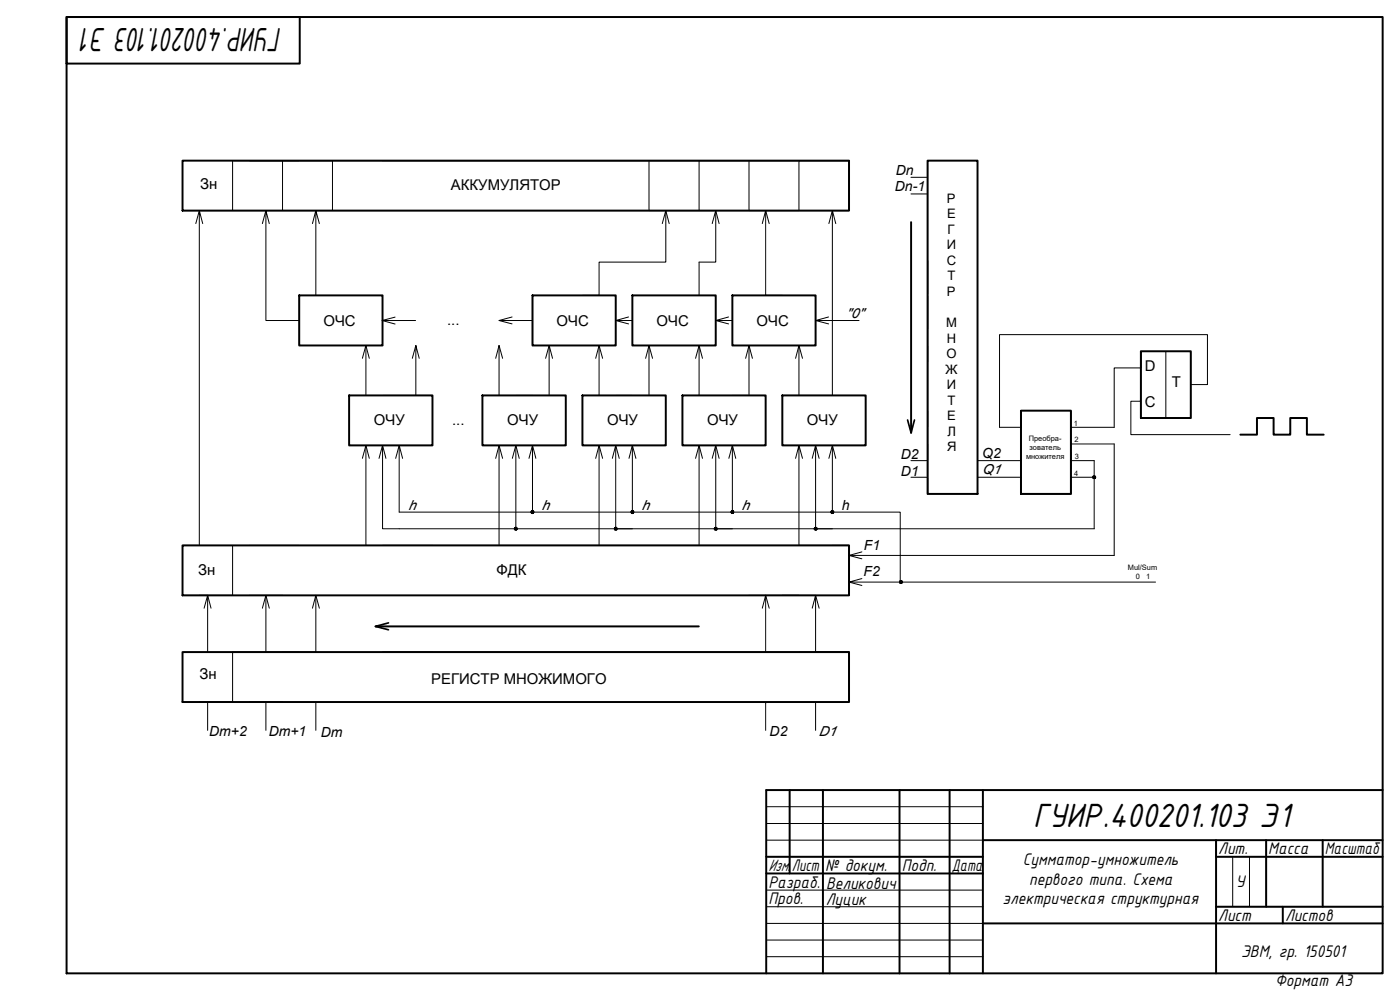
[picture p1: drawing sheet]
<svg xmlns="http://www.w3.org/2000/svg" width="420mm" height="297mm" viewBox="0 0 420 297" stroke-linecap="round" stroke-linejoin="round" font-family="sans-serif">
<!-- layer: 0 -->
<g fill="none" stroke="#000" stroke-width=".59">
<path d="M20 5.1h395v286.9h-395zM20 5.1h70v14h-70zM54.8 48.2h200v15h-200zM278.4 48.2h15v100h-15zM273.4 66.7v63.2M89.8 88.6h25v15.1h-25zM159.8 88.6h25v15.1h-25zM189.8 88.6h25v15.1h-25zM219.8 88.6h25v15.1h-25zM104.8 118.6h25v15h-25zM144.8 118.6h25v15h-25zM174.8 118.6h25v15h-25z"/>
<path d="M204.8 118.6h25v15h-25zM234.8 118.6h25v15h-25zM342.4 105.4h15v20h-15zM306.4 123.2h15v25h-15zM372.2 130.4h5v-5h5v5h5v-5h5v5h5.1M54.8 163.6h200v15h-200zM54.8 195.7h200v14.9h-200zM112.7 187.9h97M237 237.1v25M247 237.1v54.9M270 237.1v54.9M285 237.1v54.9"/>
<path d="M295 237.1v54.9M415 237.1h-185v54.9M230 257.1h65M295 252.1h120M365 257.1h50M365 252.1v39.9M380 252.1v20M397 252.1v20M230 262.1h65M295 277.1h120M365 272.1h50M385 272.1v5"/>
</g>
<g fill="none" stroke="#000" stroke-width=".3">
<path d="M84.8 48.2h15v15M89.8 48.2h-15h180h-15v15h-15v-15h-15v15h-15v-15M129.8 48.2h-15h140v15M273.4 53.2h5M278.4 48.2v10h-5M278.4 58.2v90M54.8 63.2h200M59.8 63.2l-1 3.9M60.8 67.1l-1-3.9v100.4h-5M69.8 63.2v-15h15v15M79.8 63.2l-1.1 3.9M80.8 67.1l-1-3.9v33h10"/>
<path d="M94.8 63.2l-1 3.9M95.8 67.1l-1-3.9v25.4M198.8 67.1l1-3.9 1 3.9M199.8 63.2v15.4h-20v10h-5M213.7 67.1l1.1-3.9 1 3.9M214.8 63.2v15.4h-5v10M228.8 67.1l1-3.9 1 3.9M229.8 63.2v25.4h5M248.8 67.1l1-3.9 1 3.9M254.8 63.2h-5v55.4h-15M114.7 96.2h10M114.8 96.2h.1"/>
<path d="M118.6 95.2l-3.9 1 3.9 1M149.8 96.2l3.9 1M153.7 95.1l-3.9 1.1h10M184.8 96.2l3.8 1M188.6 95.1l-3.8 1.1h5M214.8 96.2l3.9 1M218.7 95.1l-3.9 1.1h5M244.8 96.2l3.9 1M248.7 95.1l-3.9 1.1h13M278.4 83.2v-5v70M108.8 107.5l1-3.8 1 3.8M109.8 103.7v14.9"/>
<path d="M114.8 118.6h10M124.8 103.7l-1.1 3.8M125.8 107.5l-1-3.8v14.9h5M148.8 107.5l1-3.8 1 3.8M149.8 103.7v14.9M154.8 118.6h5M159.8 103.7h5v14.9M163.7 107.5l1.1-3.8 1 3.8M178.8 107.5l1-3.8 1 3.8M184.8 118.6h5M184.8 103.7h-5v14.9M193.8 107.5l1-3.8 1 3.8"/>
<path d="M194.8 103.7v14.9M208.7 107.5l1.1-3.8 1 3.8M209.8 103.7v14.9M223.8 107.5l1-3.8 1 3.8M224.8 103.7v14.9h-5M238.8 107.5l1-3.8 1 3.8M244.8 103.7h-5v14.9M349.9 105.4v20M357.4 115.4h5v-15h-62.4v27.8h6.4v-5v25M108.8 137.5l1-3.9 1 3.9M109.8 133.6v30M113.7 137.5l1.1-3.9 1 3.9"/>
<path d="M114.8 133.6v25.1h213.6v-20.5h-7v5M118.7 137.5l1.1-3.9 1 3.9M119.8 133.6v20.1h150.4v21M148.8 137.5l1-3.9 1 3.9M149.8 133.6v30M153.8 137.5l1-3.9 1 3.9M154.8 133.6v25.1M158.7 137.5l1.1-3.9 1 3.9M159.8 133.6v20.1M178.8 137.5l1-3.9 1 3.9M179.8 133.6v30M183.8 137.5l1-3.9 1 3.9"/>
<path d="M184.8 133.6v25.1h5M188.8 137.5l1-3.9 1 3.9M189.8 133.6v20.1M208.7 137.5l1.1-3.9 1 3.9M209.8 133.6v30M213.7 137.5l1.1-3.9 1 3.9M214.8 133.6v25.1h5M218.7 137.5l1.1-3.9 1 3.9M219.8 133.6v20.1M238.8 137.5l1-3.9v30h15M239.8 133.6l1 3.9M243.8 137.5l1-3.9 1 3.9"/>
<path d="M244.8 133.6v25.1h5M248.8 137.5l1-3.9 1 3.9M249.8 133.6v20.1M278.4 133.2v5h-5M306.4 138.2h-13v5M306.4 128.2v20h15M321.4 123.2v5h13v-17.8h8v-5v20h15M321.4 133.2v10M342.4 120.4h-3v10h29.8M273.4 143.2h5v5M306.4 143.2h-13v5M321.4 140.6v-12.4v5h13v33.5h-79.6"/>
<path d="M321.4 143.2v5M328.4 143.2h-7v5M54.8 178.6h7.5v17.1M69.8 163.6v15h-10M74.8 163.6h15M74.8 178.6h10M79.8 178.6v17.1M94.8 178.6v17.1h-10M129.8 163.6h-15h140v15M224.8 178.6h15M229.8 178.6v17.1M234.8 178.6h10v17.1h10h-15"/>
<path d="M254.8 166.7h.1M254.8 174.7h.1M254.8 174.7l3.9 1M258.7 173.6l-3.9 1.1h92M258.7 165.6l-3.9 1.1 3.9 1M61.3 182.5l1-3.9 1 3.9M78.7 182.5l1.1-3.9 1 3.9M89.8 195.7h-20v14.9h-10M93.8 182.5l1-3.9 1 3.9M129.8 195.7h-15h140v14.9M228.8 182.5l1-3.9 1 3.9M243.8 182.5l1-3.9 1 3.9"/>
<path d="M62.3 210.6v8.5M74.8 210.6h10M79.8 210.6v8.5M94.8 210.6v8.5M229.8 210.6v8.5M244.8 210.6v8.5M230 242h65M230 247.1h65M230 252.1h65M365 252.1v5M370 257.1v15M375 257.1v15"/>
<path d="M230 267.1h65M230 272.1h65M230 277.1h65M230 282.1h65M230 287h65"/>
</g>
<path d="M272.4 126l1 3.9 1-3.9M116.6 186.9l-3.9 1 3.9 1.1" fill="none" stroke="#000" stroke-width=".51"/>
<g fill="#000" stroke="#000" stroke-width=".3">
<path d="M154.4 158.7v.1l.4-.1zM154.4 158.8l.4-.1-.2 .3zM154.8 158.7l-.2 .3h.2z"/>
<path d="M154.6 158.3l.2 .4v-.5zM154.4 158.4l.2-.1 .2 .4zM154.4 158.4v.3h.4z"/>
<path d="M154.8 158.7v.3h.2zM154.8 158.7l.4 .1-.2 .2zM154.8 158.7l.4 .1v-.1z"/>
<path d="M154.8 158.7h.4v-.3zM155 158.3l.2 .1-.4 .3zM154.8 158.2v.5l.2-.4z"/>
<path d="M159.4 153.7v.1l.4-.1zM159.4 153.8l.4-.1-.2 .3zM159.8 153.7l-.2 .3h.2z"/>
<path d="M159.6 153.3l.2 .4v-.5zM159.6 153.3l.2 .4-.4-.3zM159.4 153.4v.3h.4z"/>
<path d="M159.8 153.7v.3h.2zM159.8 153.7l.3 .1-.1 .2zM159.8 153.7l.3 .1 .1-.1z"/>
<path d="M159.8 153.7h.4l-.1-.3zM160 153.3l.1 .1-.3 .3zM159.8 153.2v.5l.2-.4z"/>
<path d="M184.4 158.7v.1l.4-.1zM184.4 158.8l.4-.1-.2 .3zM184.8 158.7l-.2 .3h.2z"/>
<path d="M184.6 158.3l.2 .4v-.5zM184.6 158.3l.2 .4-.4-.3zM184.4 158.4v.3h.4z"/>
<path d="M184.8 158.7v.3h.2zM184.8 158.7l.3 .1-.1 .2zM184.8 158.7l.3 .1 .1-.1z"/>
<path d="M184.8 158.7h.4l-.1-.3zM185 158.3l.1 .1-.3 .3zM184.8 158.2v.5l.2-.4z"/>
<path d="M189.4 153.7v.1l.4-.1zM189.4 153.8l.4-.1-.2 .3zM189.8 153.7l-.2 .3h.2z"/>
<path d="M189.6 153.3l.2 .4v-.5zM189.6 153.3l.2 .4-.4-.3zM189.4 153.4v.3h.4z"/>
<path d="M189.8 153.7v.3h.2zM189.8 153.7l.3 .1-.1 .2zM189.8 153.7l.3 .1 .1-.1z"/>
<path d="M189.8 153.7h.4l-.1-.3zM190 153.3l.1 .1-.3 .3zM189.8 153.2v.5l.2-.4z"/>
<path d="M214.4 158.7l.1 .1 .3-.1zM214.5 158.8l.3-.1-.2 .3zM214.8 158.7l-.2 .3h.2z"/>
<path d="M214.6 158.3l.2 .4v-.5zM214.6 158.3l.2 .4-.3-.3zM214.5 158.4l-.1 .3h.4z"/>
<path d="M214.8 158.7v.3h.2zM214.8 158.7l.3 .1-.1 .2zM214.8 158.7l.3 .1 .1-.1z"/>
<path d="M214.8 158.7h.4l-.1-.3zM215 158.3l.1 .1-.3 .3zM214.8 158.2v.5l.2-.4z"/>
<path d="M219.4 153.7l.1 .1 .3-.1zM219.5 153.8l.3-.1-.2 .3zM219.8 153.7l-.2 .3h.2z"/>
<path d="M219.6 153.3l.2 .4v-.5zM219.6 153.3l.2 .4-.3-.3zM219.5 153.4l-.1 .3h.4z"/>
<path d="M219.8 153.7v.3h.2zM219.8 153.7l.3 .1-.1 .2zM219.8 153.7l.3 .1 .1-.1z"/>
<path d="M219.8 153.7h.4l-.1-.3zM220 153.3l.1 .1-.3 .3zM219.8 153.2v.5l.2-.4z"/>
<path d="M244.4 158.7v.1l.4-.1zM244.4 158.8l.4-.1-.2 .3zM244.8 158.7l-.2 .3h.2z"/>
<path d="M244.6 158.3l.2 .4v-.5zM244.4 158.4l.2-.1 .2 .4zM244.4 158.4v.3h.4z"/>
<path d="M244.8 158.7v.3h.2zM244.8 158.7l.4 .1-.2 .2zM244.8 158.7l.4 .1v-.1z"/>
<path d="M244.8 158.7h.4v-.3zM245 158.3l.2 .1-.4 .3zM244.8 158.2v.5l.2-.4z"/>
<path d="M249.4 153.7v.1l.4-.1zM249.4 153.8l.4-.1-.2 .3zM249.8 153.7l-.2 .3h.2z"/>
<path d="M249.6 153.3l.2 .4v-.5zM249.6 153.3l.2 .4-.4-.3zM249.4 153.4v.3h.4z"/>
<path d="M249.8 153.7v.3h.2zM249.8 153.7l.3 .1-.1 .2zM249.8 153.7l.3 .1 .1-.1z"/>
<path d="M249.8 153.7h.4l-.1-.3zM250 153.3l.1 .1-.3 .3zM249.8 153.2v.5l.2-.4z"/>
<path d="M328 143.2v.2l.4-.2zM328 143.4l.4-.2-.2 .3zM328.4 143.2l-.2 .3 .2 .1z"/>
<path d="M328.2 142.9l.2 .3v-.4zM328.2 142.9l.2 .3-.4-.2zM328 143v.2h.4z"/>
<path d="M328.4 143.2v.4l.2-.1zM328.4 143.2l.3 .2-.1 .1zM328.4 143.2l.3 .2 .1-.2z"/>
<path d="M328.4 143.2h.4l-.1-.2zM328.6 142.9l.1 .1-.3 .2zM328.4 142.8v.4l.2-.3z"/>
<path d="M270 174.7v.1l.4-.1zM270 174.8l.4-.1-.2 .3zM270.4 174.7l-.2 .3h.2z"/>
<path d="M270.2 174.3l.2 .4v-.5zM270.2 174.3l.2 .4-.4-.3zM270 174.4v.3h.4z"/>
<path d="M270.4 174.7v.3h.2zM270.4 174.7l.3 .1-.1 .2zM270.4 174.7l.3 .1 .1-.1z"/>
<path d="M270.4 174.7h.4l-.1-.3zM270.6 174.3l.1 .1-.3 .3zM270.4 174.2v.5l.2-.4z"/>
</g>
<g font-size="10.9">
<text x="84.6" y="8.3" transform="rotate(-180 84.6 8.3)">ГУИР.400201.103 Э1</text>
<text x="310.1" y="248.1">ГУИР.400201.103 Э1</text>
</g>
<g font-size="5.4">
<text x="365.6" y="256.4">Лит.</text>
<text x="380.6" y="256.4">Масса</text>
<text x="397.6" y="256.4">Масштаб</text>
<text x="230.6" y="261.4">Изм.</text>
<text x="237.7" y="261.4">Лист</text>
<text x="247.6" y="261.4">№ докум.</text>
<text x="270.6" y="261.4">Подп.</text>
<text x="285.6" y="261.4">Дата</text>
<text x="307" y="259.7">Сумматор-умножитель</text>
<text x="230.6" y="266.3">Разраб.</text>
<text x="247.9" y="266.6">Великович</text>
<text x="308.9" y="265.5">первого типа. Схема</text>
<text x="370.9" y="266.2">У</text>
<text x="230.6" y="271.3">Пров.</text>
<text x="247.8" y="271.5">Луцик</text>
<text x="300.9" y="271.3">электрическая структурная</text>
<text x="365.6" y="276.4">Лист</text>
<text x="385.7" y="276.4">Листов</text>
<text x="372.5" y="287.2">ЭВМ, гр. 150501</text>
<text x="382.7" y="295.9">Формат А3</text>
</g>
<g font-size="4.5">
<text x="60.1" y="56.8">Зн</text>
<text x="135.3" y="57">АККУМУЛЯТОР</text>
<text x="97.1" y="97.7">ОЧС</text>
<text x="134.2" y="97.4">...</text>
<text x="167" y="97.7">ОЧС</text>
<text x="197.1" y="97.7">ОЧС</text>
<text x="227.1" y="97.7">ОЧС</text>
<text x="343.5" y="111.4">D</text>
<text x="351.7" y="116.2">T</text>
<text x="343.6" y="122.1">C</text>
<text x="112.2" y="127.6">ОЧУ</text>
<text x="135.7" y="127.4">...</text>
<text x="152.2" y="127.6">ОЧУ</text>
<text x="182.2" y="127.6">ОЧУ</text>
<text x="212.2" y="127.6">ОЧУ</text>
<text x="242.2" y="127.6">ОЧУ</text>
<text x="59.4" y="172.5">Зн</text>
<text x="149" y="172.5">ФДК</text>
<text x="59.9" y="203.9">Зн</text>
<text x="129.4" y="205.1">РЕГИСТР МНОЖИМОГО</text>
</g>
<g font-size="4.2">
<text x="268.9" y="52.5">Dn</text>
<text x="268.6" y="57.4">Dn-1</text>
<text x="254" y="95.4">&quot;0&quot;</text>
<text x="270.3" y="137.6">D2</text>
<text x="294.8" y="137.5">Q2</text>
<text x="270.4" y="142.8">D1</text>
<text x="294.8" y="142.4">Q1</text>
<text x="122.6" y="153">h</text>
<text x="162.6" y="153">h</text>
<text x="192.7" y="153">h</text>
<text x="222.6" y="153">h</text>
<text x="252.6" y="153">h</text>
<text x="259.3" y="164.9">F1</text>
<text x="259.2" y="172.8">F2</text>
<text x="62.8" y="220.9">Dm+2</text>
<text x="80.6" y="220.9">Dm+1</text>
<text x="96.3" y="221.1">Dm</text>
<text x="231" y="221">D2</text>
<text x="245.7" y="220.9">D1</text>
</g>
<g font-size="3.9">
<text x="284.2" y="60.8">Р</text>
<text x="284.2" y="65.5">Е</text>
<text x="284.4" y="70.1">Г</text>
<text x="284.1" y="74.8">И</text>
<text x="284.1" y="79.4">С</text>
<text x="284.2" y="88.8">Р</text>
<text x="284.4" y="84.1">Т</text>
<text x="283.9" y="98.1">М</text>
<text x="284" y="107.5">О</text>
<text x="284.1" y="102.8">Н</text>
<text x="283.8" y="112.1">Ж</text>
<text x="284.1" y="116.8">И</text>
<text x="284.4" y="121.4">Т</text>
<text x="284.2" y="126.1">Е</text>
<text x="284.4" y="130.8">Л</text>
<text x="284.3" y="135.5">Я</text>
</g>
<g font-size="2.2">
<text x="322.2" y="127.9">1</text>
<text x="307.9" y="137.6">множителя</text>
<text x="308.7" y="132.3">Преобра-</text>
<text x="309" y="134.9">зователь</text>
<text x="322.5" y="132.7">2</text>
<text x="322.5" y="137.8">3</text>
<text x="322.4" y="142.7">4</text>
<text x="338.5" y="171">Mul/Sum</text>
<text x="340.9" y="173.7">0</text>
<text x="344" y="173.7">1</text>
</g>
</svg>
